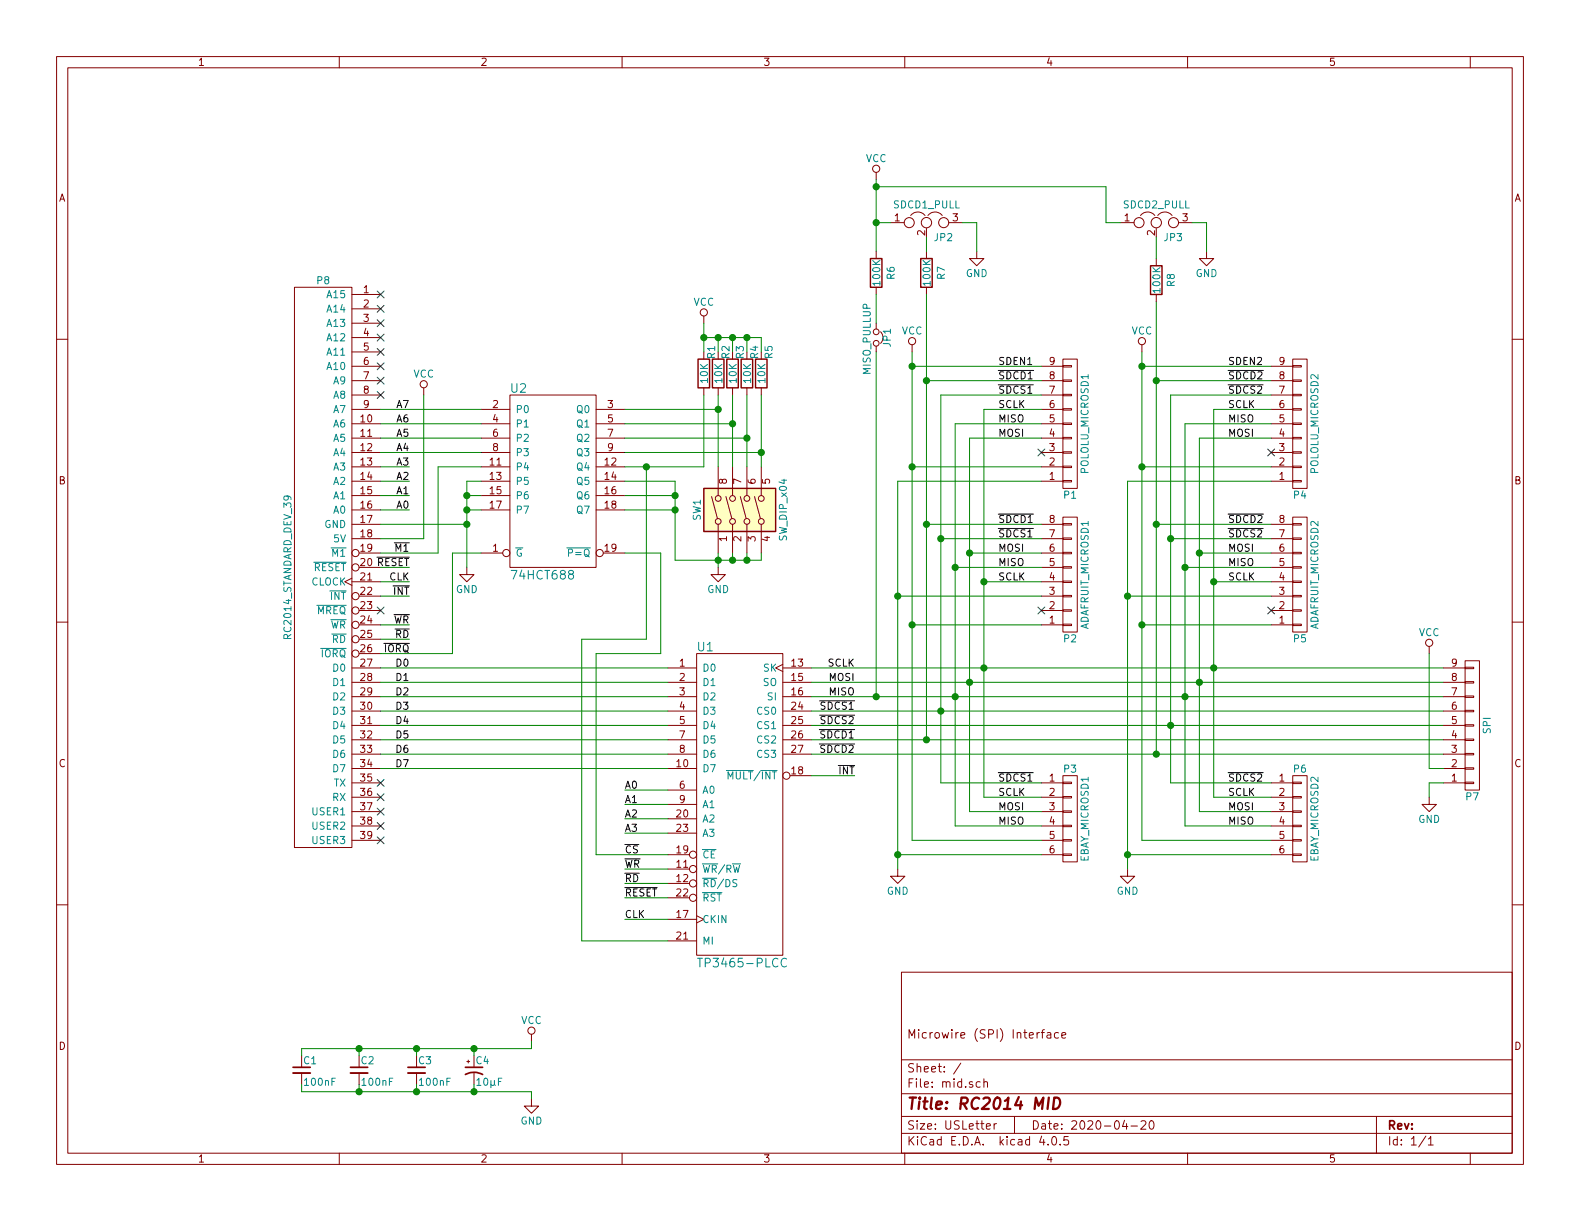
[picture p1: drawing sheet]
EESchema Schematic File Version 2
LIBS:power
LIBS:device
LIBS:transistors
LIBS:conn
LIBS:linear
LIBS:regul
LIBS:74xx
LIBS:cmos4000
LIBS:adc-dac
LIBS:memory
LIBS:xilinx
LIBS:microcontrollers
LIBS:dsp
LIBS:microchip
LIBS:analog_switches
LIBS:motorola
LIBS:texas
LIBS:intel
LIBS:audio
LIBS:interface
LIBS:digital-audio
LIBS:philips
LIBS:display
LIBS:cypress
LIBS:siliconi
LIBS:opto
LIBS:atmel
LIBS:contrib
LIBS:valves
LIBS:bob
LIBS:Switch
LIBS:my_components
LIBS:mid-cache
EELAYER 25 0
EELAYER END
$Descr USLetter 11000 8500
encoding utf-8
Sheet 1 1
Title "RC2014 MID"
Date "2020-04-20"
Rev ""
Comp ""
Comment1 "Microwire (SPI) Interface"
Comment2 ""
Comment3 ""
Comment4 ""
$EndDescr
$Comp
L RC2014_STANDARD_DEV_39 P8
U 1 1
P 2250 3950
F 0 "P8" H 2250 5950 50  0000 C CNN
F 1 "RC2014_STANDARD_DEV_39" V 2000 3950 50  0000 C CNN
F 2 "Connector_PinHeader_2.54mm:PinHeader_1x39_P2.54mm_Vertical" H 2250 3950 50  0001 C CNN
F 3 "" H 2250 3950 50  0000 C CNN
	1    2250 3950
	1    0    0    -1  
$EndComp
$Comp
L 74HCT688 U2
U 1 1
P 3850 3350
F 0 "U2" H 3550 4000 60  0000 L CNN
F 1 "74HCT688" H 3550 2700 60  0000 L CNN
F 2 "Package_DIP:DIP-20_W7.62mm_Socket" H 3850 3350 60  0001 C CNN
F 3 "" H 3850 3350 60  0001 C CNN
	1    3850 3350
	1    0    0    -1  
$EndComp
$Comp
L SW_DIP_x04 SW1
U 1 1
P 5200 3550
F 0 "SW1" H 5200 3900 50  0000 C CNN
F 1 "SW_DIP_x04" H 5200 3300 50  0000 C CNN
F 2 "Button_Switch_THT:SW_DIP_SPSTx04_Piano_CTS_Series194-4MSTN_W7.62mm_P2.54mm" H 5200 3550 50  0001 C CNN
F 3 "" H 5200 3550 50  0001 C CNN
	1    5200 3550
	0    -1   -1   0   
$EndComp
$Comp
L CONN_01X08 P2
U 1 1
P 7450 4000
F 0 "P2" H 7450 4450 50  0000 C CNN
F 1 "ADAFRUIT_MICROSD1" V 7550 4000 50  0000 C CNN
F 2 "Connector_PinHeader_2.54mm:PinHeader_1x08_P2.54mm_Vertical" H 7450 4000 50  0001 C CNN
F 3 "" H 7450 4000 50  0000 C CNN
	1    7450 4000
	1    0    0    1   
$EndComp
$Comp
L TP3465-PLCC U1
U 1 1
P 5150 5600
F 0 "U1" H 4850 6700 60  0000 L CNN
F 1 "TP3465-PLCC" H 4850 4500 60  0000 L CNN
F 2 "Package_LCC:PLCC-28_THT-Socket" H 5150 5250 60  0001 C CNN
F 3 "" H 5150 5250 60  0001 C CNN
	1    5150 5600
	1    0    0    -1  
$EndComp
$Comp
L R R2
U 1 1
P 5000 2600
F 0 "R2" V 5050 2700 50  0000 L CNN
F 1 "10K" V 5000 2600 50  0000 C CNN
F 2 "Resistor_THT:R_Axial_DIN0207_L6.3mm_D2.5mm_P7.62mm_Horizontal" V 4930 2600 50  0001 C CNN
F 3 "" H 5000 2600 50  0000 C CNN
	1    5000 2600
	1    0    0    -1  
$EndComp
NoConn ~ 2650 2050
NoConn ~ 2650 2150
NoConn ~ 2650 2250
NoConn ~ 2650 2350
NoConn ~ 2650 2450
NoConn ~ 2650 2550
NoConn ~ 2650 2650
NoConn ~ 2650 2750
$Comp
L GND #PWR01
U 1 1
P 3250 3950
F 0 "#PWR01" H 3250 3700 50  0001 C CNN
F 1 "GND" H 3250 3800 50  0000 C CNN
F 2 "" H 3250 3950 50  0000 C CNN
F 3 "" H 3250 3950 50  0000 C CNN
	1    3250 3950
	1    0    0    -1  
$EndComp
$Comp
L VCC #PWR02
U 1 1
P 2950 2750
F 0 "#PWR02" H 2950 2600 50  0001 C CNN
F 1 "VCC" H 2950 2900 50  0000 C CNN
F 2 "" H 2950 2750 50  0000 C CNN
F 3 "" H 2950 2750 50  0000 C CNN
	1    2950 2750
	1    0    0    -1  
$EndComp
Text Label 2850 2850 2    50   ~ 0
A7
Text Label 2850 2950 2    50   ~ 0
A6
Text Label 2850 3050 2    50   ~ 0
A5
Text Label 2850 3150 2    50   ~ 0
A4
Text Label 2850 3250 2    50   ~ 0
A3
Text Label 2850 3350 2    50   ~ 0
A2
Text Label 2850 3450 2    50   ~ 0
A1
Text Label 2850 3550 2    50   ~ 0
A0
Text Label 2850 3850 2    50   ~ 0
~M1
Text Label 2850 3950 2    50   ~ 0
~RESET
Text Label 2850 4050 2    50   ~ 0
CLK
Text Label 2850 4150 2    50   ~ 0
~INT
NoConn ~ 2650 4250
Text Label 2850 4350 2    50   ~ 0
~WR
Text Label 2850 4450 2    50   ~ 0
~RD
Text Label 2850 4550 2    50   ~ 0
~IORQ
Text Label 2850 4650 2    50   ~ 0
D0
Text Label 2850 4750 2    50   ~ 0
D1
Text Label 2850 4850 2    50   ~ 0
D2
Text Label 2850 4950 2    50   ~ 0
D3
Text Label 2850 5050 2    50   ~ 0
D4
Text Label 2850 5150 2    50   ~ 0
D5
Text Label 2850 5250 2    50   ~ 0
D6
Text Label 2850 5350 2    50   ~ 0
D7
NoConn ~ 2650 5450
NoConn ~ 2650 5550
NoConn ~ 2650 5650
NoConn ~ 2650 5750
NoConn ~ 2650 5850
$Comp
L GND #PWR03
U 1 1
P 5000 3950
F 0 "#PWR03" H 5000 3700 50  0001 C CNN
F 1 "GND" H 5000 3800 50  0000 C CNN
F 2 "" H 5000 3950 50  0000 C CNN
F 3 "" H 5000 3950 50  0000 C CNN
	1    5000 3950
	1    0    0    -1  
$EndComp
$Comp
L VCC #PWR04
U 1 1
P 4900 2250
F 0 "#PWR04" H 4900 2100 50  0001 C CNN
F 1 "VCC" H 4900 2400 50  0000 C CNN
F 2 "" H 4900 2250 50  0000 C CNN
F 3 "" H 4900 2250 50  0000 C CNN
	1    4900 2250
	1    0    0    -1  
$EndComp
$Comp
L R R1
U 1 1
P 4900 2600
F 0 "R1" V 4950 2700 50  0000 L CNN
F 1 "10K" V 4900 2600 50  0000 C CNN
F 2 "Resistor_THT:R_Axial_DIN0207_L6.3mm_D2.5mm_P7.62mm_Horizontal" V 4830 2600 50  0001 C CNN
F 3 "" H 4900 2600 50  0000 C CNN
	1    4900 2600
	1    0    0    -1  
$EndComp
$Comp
L R R3
U 1 1
P 5100 2600
F 0 "R3" V 5150 2700 50  0000 L CNN
F 1 "10K" V 5100 2600 50  0000 C CNN
F 2 "Resistor_THT:R_Axial_DIN0207_L6.3mm_D2.5mm_P7.62mm_Horizontal" V 5030 2600 50  0001 C CNN
F 3 "" H 5100 2600 50  0000 C CNN
	1    5100 2600
	1    0    0    -1  
$EndComp
$Comp
L R R4
U 1 1
P 5200 2600
F 0 "R4" V 5250 2700 50  0000 L CNN
F 1 "10K" V 5200 2600 50  0000 C CNN
F 2 "Resistor_THT:R_Axial_DIN0207_L6.3mm_D2.5mm_P7.62mm_Horizontal" V 5130 2600 50  0001 C CNN
F 3 "" H 5200 2600 50  0000 C CNN
	1    5200 2600
	1    0    0    -1  
$EndComp
$Comp
L R R5
U 1 1
P 5300 2600
F 0 "R5" V 5350 2700 50  0000 L CNN
F 1 "10K" V 5300 2600 50  0000 C CNN
F 2 "Resistor_THT:R_Axial_DIN0207_L6.3mm_D2.5mm_P7.62mm_Horizontal" V 5230 2600 50  0001 C CNN
F 3 "" H 5300 2600 50  0000 C CNN
	1    5300 2600
	1    0    0    -1  
$EndComp
Text Label 4350 6050 0    50   ~ 0
~WR
Text Label 4350 6150 0    50   ~ 0
~RD
Text Label 4350 6250 0    50   ~ 0
~RESET
Text Label 4350 5500 0    50   ~ 0
A0
Text Label 4350 5600 0    50   ~ 0
A1
Text Label 4350 5700 0    50   ~ 0
A2
Text Label 4350 5800 0    50   ~ 0
A3
Text Label 4350 5950 0    50   ~ 0
~CS
Text Label 4350 6400 0    50   ~ 0
CLK
Text Label 5950 4650 2    50   ~ 0
SCLK
Text Label 5950 4750 2    50   ~ 0
MOSI
Text Label 5950 4850 2    50   ~ 0
MISO
Text Label 5950 4950 2    50   ~ 0
~SDCS1
Text Label 5950 5050 2    50   ~ 0
~SDCS2
Text Label 5950 5150 2    50   ~ 0
~SDCD1
Text Label 5950 5250 2    50   ~ 0
~SDCD2
Text Label 5950 5400 2    50   ~ 0
~INT
$Comp
L R R7
U 1 1
P 6450 1900
F 0 "R7" V 6550 1900 50  0000 C CNN
F 1 "100K" V 6450 1900 50  0000 C CNN
F 2 "Resistor_THT:R_Axial_DIN0207_L6.3mm_D2.5mm_P7.62mm_Horizontal" V 6380 1900 50  0001 C CNN
F 3 "" H 6450 1900 50  0000 C CNN
	1    6450 1900
	1    0    0    -1  
$EndComp
$Comp
L Jumper_NC_Dual JP2
U 1 1
P 6450 1550
F 0 "JP2" H 6500 1450 50  0000 L CNN
F 1 "SDCD1_PULL" H 6450 1650 50  0000 C BNN
F 2 "Connector_PinHeader_2.54mm:PinHeader_1x03_P2.54mm_Vertical" H 6450 1550 50  0001 C CNN
F 3 "" H 6450 1550 50  0000 C CNN
	1    6450 1550
	1    0    0    -1  
$EndComp
$Comp
L CONN_01X06 P3
U 1 1
P 7450 5700
F 0 "P3" H 7450 6050 50  0000 C CNN
F 1 "EBAY_MICROSD1" V 7550 5700 50  0000 C CNN
F 2 "Connector_PinHeader_2.54mm:PinHeader_1x06_P2.54mm_Vertical" H 7450 5700 50  0001 C CNN
F 3 "" H 7450 5700 50  0000 C CNN
	1    7450 5700
	1    0    0    -1  
$EndComp
$Comp
L CONN_01X09 P4
U 1 1
P 9050 2950
F 0 "P4" H 9050 3450 50  0000 C CNN
F 1 "POLOLU_MICROSD2" V 9150 2950 50  0000 C CNN
F 2 "Connector_PinHeader_2.54mm:PinHeader_1x09_P2.54mm_Vertical" H 9050 2950 50  0001 C CNN
F 3 "" H 9050 2950 50  0000 C CNN
	1    9050 2950
	1    0    0    1   
$EndComp
$Comp
L CONN_01X09 P1
U 1 1
P 7450 2950
F 0 "P1" H 7450 3450 50  0000 C CNN
F 1 "POLOLU_MICROSD1" V 7550 2950 50  0000 C CNN
F 2 "Connector_PinHeader_2.54mm:PinHeader_1x09_P2.54mm_Vertical" H 7450 2950 50  0001 C CNN
F 3 "" H 7450 2950 50  0000 C CNN
	1    7450 2950
	1    0    0    1   
$EndComp
$Comp
L CONN_01X08 P5
U 1 1
P 9050 4000
F 0 "P5" H 9050 4450 50  0000 C CNN
F 1 "ADAFRUIT_MICROSD2" V 9150 4000 50  0000 C CNN
F 2 "Connector_PinHeader_2.54mm:PinHeader_1x08_P2.54mm_Vertical" H 9050 4000 50  0001 C CNN
F 3 "" H 9050 4000 50  0000 C CNN
	1    9050 4000
	1    0    0    1   
$EndComp
$Comp
L CONN_01X06 P6
U 1 1
P 9050 5700
F 0 "P6" H 9050 6050 50  0000 C CNN
F 1 "EBAY_MICROSD2" V 9150 5700 50  0000 C CNN
F 2 "Connector_PinHeader_2.54mm:PinHeader_1x06_P2.54mm_Vertical" H 9050 5700 50  0001 C CNN
F 3 "" H 9050 5700 50  0000 C CNN
	1    9050 5700
	1    0    0    -1  
$EndComp
Text Label 6950 3050 0    50   ~ 0
MOSI
Text Label 6950 2950 0    50   ~ 0
MISO
Text Label 6950 2850 0    50   ~ 0
SCLK
Text Label 6950 2750 0    50   ~ 0
~SDCS1
Text Label 6950 2650 0    50   ~ 0
~SDCD1
Text Label 6950 2550 0    50   ~ 0
SDEN1
NoConn ~ 7250 3150
NoConn ~ 8850 3150
Text Label 8550 2550 0    50   ~ 0
SDEN2
Text Label 8550 2650 0    50   ~ 0
~SDCD2
Text Label 8550 2750 0    50   ~ 0
~SDCS2
Text Label 8550 2850 0    50   ~ 0
SCLK
Text Label 8550 2950 0    50   ~ 0
MISO
Text Label 8550 3050 0    50   ~ 0
MOSI
Text Label 6950 3650 0    50   ~ 0
~SDCD1
Text Label 6950 3750 0    50   ~ 0
~SDCS1
Text Label 6950 3850 0    50   ~ 0
MOSI
Text Label 6950 3950 0    50   ~ 0
MISO
Text Label 6950 4050 0    50   ~ 0
SCLK
NoConn ~ 7250 4250
Text Label 8550 3650 0    50   ~ 0
~SDCD2
Text Label 8550 3750 0    50   ~ 0
~SDCS2
Text Label 8550 3850 0    50   ~ 0
MOSI
Text Label 8550 3950 0    50   ~ 0
MISO
Text Label 8550 4050 0    50   ~ 0
SCLK
Text Label 6950 5450 0    50   ~ 0
~SDCS1
Text Label 6950 5550 0    50   ~ 0
SCLK
Text Label 6950 5650 0    50   ~ 0
MOSI
Text Label 6950 5750 0    50   ~ 0
MISO
Text Label 8550 5450 0    50   ~ 0
~SDCS2
Text Label 8550 5550 0    50   ~ 0
SCLK
Text Label 8550 5650 0    50   ~ 0
MOSI
Text Label 8550 5750 0    50   ~ 0
MISO
$Comp
L VCC #PWR05
U 1 1
P 7950 2450
F 0 "#PWR05" H 7950 2300 50  0001 C CNN
F 1 "VCC" H 7950 2600 50  0000 C CNN
F 2 "" H 7950 2450 50  0000 C CNN
F 3 "" H 7950 2450 50  0000 C CNN
	1    7950 2450
	1    0    0    -1  
$EndComp
$Comp
L GND #PWR06
U 1 1
P 7850 6050
F 0 "#PWR06" H 7850 5800 50  0001 C CNN
F 1 "GND" H 7850 5900 50  0000 C CNN
F 2 "" H 7850 6050 50  0000 C CNN
F 3 "" H 7850 6050 50  0000 C CNN
	1    7850 6050
	1    0    0    -1  
$EndComp
NoConn ~ 8850 4250
$Comp
L GND #PWR07
U 1 1
P 6250 6050
F 0 "#PWR07" H 6250 5800 50  0001 C CNN
F 1 "GND" H 6250 5900 50  0000 C CNN
F 2 "" H 6250 6050 50  0000 C CNN
F 3 "" H 6250 6050 50  0000 C CNN
	1    6250 6050
	1    0    0    -1  
$EndComp
$Comp
L VCC #PWR08
U 1 1
P 6350 2450
F 0 "#PWR08" H 6350 2300 50  0001 C CNN
F 1 "VCC" H 6350 2600 50  0000 C CNN
F 2 "" H 6350 2450 50  0000 C CNN
F 3 "" H 6350 2450 50  0000 C CNN
	1    6350 2450
	1    0    0    -1  
$EndComp
$Comp
L VCC #PWR09
U 1 1
P 6100 1250
F 0 "#PWR09" H 6100 1100 50  0001 C CNN
F 1 "VCC" H 6100 1400 50  0000 C CNN
F 2 "" H 6100 1250 50  0000 C CNN
F 3 "" H 6100 1250 50  0000 C CNN
	1    6100 1250
	1    0    0    -1  
$EndComp
$Comp
L GND #PWR010
U 1 1
P 6800 1750
F 0 "#PWR010" H 6800 1500 50  0001 C CNN
F 1 "GND" H 6800 1600 50  0000 C CNN
F 2 "" H 6800 1750 50  0000 C CNN
F 3 "" H 6800 1750 50  0000 C CNN
	1    6800 1750
	1    0    0    -1  
$EndComp
$Comp
L Jumper_NC_Small JP1
U 1 1
P 6100 2350
F 0 "JP1" H 6100 2430 50  0000 C CNN
F 1 "MISO_PULLUP" H 6110 2290 50  0000 C CNN
F 2 "Connector_PinHeader_2.54mm:PinHeader_1x02_P2.54mm_Vertical" H 6100 2350 50  0001 C CNN
F 3 "" H 6100 2350 50  0000 C CNN
	1    6100 2350
	0    1    1    0   
$EndComp
$Comp
L R R6
U 1 1
P 6100 1900
F 0 "R6" V 6200 1900 50  0000 C CNN
F 1 "100K" V 6100 1900 50  0000 C CNN
F 2 "Resistor_THT:R_Axial_DIN0207_L6.3mm_D2.5mm_P7.62mm_Horizontal" V 6030 1900 50  0001 C CNN
F 3 "" H 6100 1900 50  0000 C CNN
	1    6100 1900
	1    0    0    -1  
$EndComp
Wire Wire Line
	3350 3850 3150 3850
Wire Wire Line
	3150 3850 3150 4550
Wire Wire Line
	3150 4550 2650 4550
Wire Wire Line
	3250 3950 3250 3350
Wire Wire Line
	3250 3350 3350 3350
Wire Wire Line
	3350 3450 3250 3450
Connection ~ 3250 3450
Wire Wire Line
	3350 3550 3250 3550
Connection ~ 3250 3550
Wire Wire Line
	3350 3250 3050 3250
Wire Wire Line
	3050 3250 3050 3850
Wire Wire Line
	3050 3850 2650 3850
Wire Wire Line
	3350 3150 2650 3150
Wire Wire Line
	3350 3050 2650 3050
Wire Wire Line
	3350 2950 2650 2950
Wire Wire Line
	3350 2850 2650 2850
Wire Wire Line
	2950 2750 2950 3750
Wire Wire Line
	2950 3750 2650 3750
Wire Wire Line
	2650 3650 3250 3650
Connection ~ 3250 3650
Wire Wire Line
	2650 3250 2850 3250
Wire Wire Line
	2850 3350 2650 3350
Wire Wire Line
	2850 3450 2650 3450
Wire Wire Line
	2850 3550 2650 3550
Wire Wire Line
	2650 3950 2850 3950
Wire Wire Line
	2850 4050 2650 4050
Wire Wire Line
	2650 4150 2850 4150
Wire Wire Line
	2650 4650 4650 4650
Wire Wire Line
	4650 4750 2650 4750
Wire Wire Line
	2650 4850 4650 4850
Wire Wire Line
	4650 4950 2650 4950
Wire Wire Line
	2650 5050 4650 5050
Wire Wire Line
	4650 5150 2650 5150
Wire Wire Line
	2650 5250 4650 5250
Wire Wire Line
	4650 5350 2650 5350
Wire Wire Line
	5000 3850 5000 3950
Wire Wire Line
	4700 3900 5300 3900
Wire Wire Line
	5100 3900 5100 3850
Connection ~ 5000 3900
Wire Wire Line
	5200 3900 5200 3850
Connection ~ 5100 3900
Wire Wire Line
	5300 3900 5300 3850
Connection ~ 5200 3900
Wire Wire Line
	4900 2450 4900 2250
Wire Wire Line
	4900 2350 5300 2350
Wire Wire Line
	5300 2350 5300 2450
Connection ~ 4900 2350
Wire Wire Line
	5200 2450 5200 2350
Connection ~ 5200 2350
Wire Wire Line
	5100 2450 5100 2350
Connection ~ 5100 2350
Wire Wire Line
	5000 2450 5000 2350
Connection ~ 5000 2350
Wire Wire Line
	4900 2750 4900 3250
Wire Wire Line
	4900 3250 4350 3250
Wire Wire Line
	5000 3250 5000 2750
Wire Wire Line
	5100 3250 5100 2750
Wire Wire Line
	5200 3250 5200 2750
Wire Wire Line
	5300 3250 5300 2750
Wire Wire Line
	4350 2850 5000 2850
Connection ~ 5000 2850
Wire Wire Line
	4350 2950 5100 2950
Connection ~ 5100 2950
Wire Wire Line
	4350 3050 5200 3050
Connection ~ 5200 3050
Wire Wire Line
	4350 3150 5300 3150
Connection ~ 5300 3150
Wire Wire Line
	2650 4350 2850 4350
Wire Wire Line
	2650 4450 2850 4450
Wire Wire Line
	4350 3350 4700 3350
Wire Wire Line
	4700 3350 4700 3900
Wire Wire Line
	4350 3450 4700 3450
Connection ~ 4700 3450
Wire Wire Line
	4350 3550 4700 3550
Connection ~ 4700 3550
Wire Wire Line
	4650 5500 4350 5500
Wire Wire Line
	4650 5600 4350 5600
Wire Wire Line
	4650 5700 4350 5700
Wire Wire Line
	4650 5800 4350 5800
Wire Wire Line
	4150 4550 4150 5950
Wire Wire Line
	4150 5950 4650 5950
Wire Wire Line
	4650 6050 4350 6050
Wire Wire Line
	4650 6150 4350 6150
Wire Wire Line
	4650 6250 4350 6250
Wire Wire Line
	4350 3850 4600 3850
Wire Wire Line
	4600 3850 4600 4550
Wire Wire Line
	4600 4550 4150 4550
Wire Wire Line
	4500 3250 4500 4450
Wire Wire Line
	4500 4450 4050 4450
Wire Wire Line
	4050 4450 4050 6550
Wire Wire Line
	4050 6550 4650 6550
Connection ~ 4500 3250
Wire Wire Line
	4650 6400 4350 6400
Wire Wire Line
	5650 5400 5950 5400
Wire Wire Line
	5650 4650 10050 4650
Wire Wire Line
	8450 2850 8450 5550
Wire Wire Line
	8450 2850 8850 2850
Wire Wire Line
	8850 4050 8450 4050
Connection ~ 8450 4050
Wire Wire Line
	8450 5550 8850 5550
Connection ~ 8450 4650
Wire Wire Line
	5650 4750 10050 4750
Wire Wire Line
	8350 3050 8350 5650
Wire Wire Line
	8350 3050 8850 3050
Wire Wire Line
	8850 3850 8350 3850
Connection ~ 8350 3850
Wire Wire Line
	8350 5650 8850 5650
Connection ~ 8350 4750
Wire Wire Line
	5650 4850 10050 4850
Wire Wire Line
	8250 2950 8250 5750
Wire Wire Line
	8250 2950 8850 2950
Wire Wire Line
	8850 3950 8250 3950
Connection ~ 8250 3950
Wire Wire Line
	8250 5750 8850 5750
Connection ~ 8250 4850
Wire Wire Line
	5650 5050 10050 5050
Wire Wire Line
	8150 2750 8150 5450
Wire Wire Line
	8150 2750 8850 2750
Wire Wire Line
	8850 3750 8150 3750
Connection ~ 8150 3750
Wire Wire Line
	8150 5450 8850 5450
Connection ~ 8150 5050
Wire Wire Line
	5650 5250 10050 5250
Wire Wire Line
	8050 2100 8050 5250
Wire Wire Line
	8050 2650 8850 2650
Wire Wire Line
	8850 3650 8050 3650
Connection ~ 8050 3650
Wire Wire Line
	7250 2850 6850 2850
Wire Wire Line
	6850 2850 6850 5550
Connection ~ 6850 4650
Wire Wire Line
	7250 4050 6850 4050
Connection ~ 6850 4050
Wire Wire Line
	6850 5550 7250 5550
Wire Wire Line
	7250 3050 6750 3050
Wire Wire Line
	6750 3050 6750 5650
Connection ~ 6750 4750
Wire Wire Line
	6750 5650 7250 5650
Wire Wire Line
	7250 3850 6750 3850
Connection ~ 6750 3850
Wire Wire Line
	7250 2950 6650 2950
Wire Wire Line
	6650 2950 6650 5750
Connection ~ 6650 4850
Wire Wire Line
	7250 3950 6650 3950
Connection ~ 6650 3950
Wire Wire Line
	6650 5750 7250 5750
Wire Wire Line
	7250 2750 6550 2750
Wire Wire Line
	6550 2750 6550 5450
Wire Wire Line
	5650 4950 10050 4950
Wire Wire Line
	7250 3750 6550 3750
Connection ~ 6550 3750
Wire Wire Line
	6550 5450 7250 5450
Connection ~ 6550 4950
Wire Wire Line
	7250 3650 6450 3650
Wire Wire Line
	6450 2050 6450 5150
Wire Wire Line
	5650 5150 10050 5150
Wire Wire Line
	7250 2650 6450 2650
Connection ~ 6450 3650
Wire Wire Line
	8850 2550 7950 2550
Wire Wire Line
	7950 2450 7950 5850
Wire Wire Line
	7950 3250 8850 3250
Connection ~ 7950 2550
Wire Wire Line
	7950 4350 8850 4350
Connection ~ 7950 3250
Wire Wire Line
	7950 5850 8850 5850
Connection ~ 7950 4350
Wire Wire Line
	8850 3350 7850 3350
Wire Wire Line
	7850 3350 7850 6050
Wire Wire Line
	8850 4150 7850 4150
Connection ~ 7850 4150
Wire Wire Line
	8850 5950 7850 5950
Connection ~ 7850 5950
Wire Wire Line
	7250 2550 6350 2550
Wire Wire Line
	6350 2450 6350 5850
Wire Wire Line
	6350 3250 7250 3250
Connection ~ 6350 2550
Wire Wire Line
	7250 3350 6250 3350
Wire Wire Line
	6250 3350 6250 6050
Wire Wire Line
	7250 4150 6250 4150
Connection ~ 6250 4150
Wire Wire Line
	6350 4350 7250 4350
Connection ~ 6350 3250
Wire Wire Line
	6350 5850 7250 5850
Connection ~ 6350 4350
Wire Wire Line
	7250 5950 6250 5950
Connection ~ 6250 5950
Wire Wire Line
	6100 2450 6100 4850
Connection ~ 6100 4850
Wire Wire Line
	6100 2250 6100 2050
Wire Wire Line
	6100 1750 6100 1250
Wire Wire Line
	6200 1550 6100 1550
Connection ~ 6100 1550
Wire Wire Line
	6450 1650 6450 1750
Connection ~ 6450 2650
Wire Wire Line
	6700 1550 6800 1550
Wire Wire Line
	6800 1550 6800 1750
$Comp
L R R8
U 1 1
P 8050 1950
F 0 "R8" V 8150 1950 50  0000 C CNN
F 1 "100K" V 8050 1950 50  0000 C CNN
F 2 "Resistor_THT:R_Axial_DIN0207_L6.3mm_D2.5mm_P7.62mm_Horizontal" V 7980 1950 50  0001 C CNN
F 3 "" H 8050 1950 50  0000 C CNN
	1    8050 1950
	1    0    0    -1  
$EndComp
$Comp
L Jumper_NC_Dual JP3
U 1 1
P 8050 1550
F 0 "JP3" H 8100 1450 50  0000 L CNN
F 1 "SDCD2_PULL" H 8050 1650 50  0000 C BNN
F 2 "Connector_PinHeader_2.54mm:PinHeader_1x03_P2.54mm_Vertical" H 8050 1550 50  0001 C CNN
F 3 "" H 8050 1550 50  0000 C CNN
	1    8050 1550
	1    0    0    -1  
$EndComp
$Comp
L GND #PWR011
U 1 1
P 8400 1750
F 0 "#PWR011" H 8400 1500 50  0001 C CNN
F 1 "GND" H 8400 1600 50  0000 C CNN
F 2 "" H 8400 1750 50  0000 C CNN
F 3 "" H 8400 1750 50  0000 C CNN
	1    8400 1750
	1    0    0    -1  
$EndComp
Connection ~ 8050 2650
Wire Wire Line
	8050 1800 8050 1650
Wire Wire Line
	7800 1550 7700 1550
Wire Wire Line
	7700 1550 7700 1300
Wire Wire Line
	7700 1300 6100 1300
Connection ~ 6100 1300
Wire Wire Line
	8300 1550 8400 1550
Wire Wire Line
	8400 1550 8400 1750
$Comp
L CP1_Small C4
U 1 1
P 3300 7450
F 0 "C4" H 3310 7520 50  0000 L CNN
F 1 "10µF" H 3310 7370 50  0000 L CNN
F 2 "Capacitor_THT:CP_Radial_D5.0mm_P2.00mm" H 3300 7450 50  0001 C CNN
F 3 "" H 3300 7450 50  0000 C CNN
	1    3300 7450
	1    0    0    -1  
$EndComp
$Comp
L C_Small C2
U 1 1
P 2500 7450
F 0 "C2" H 2510 7520 50  0000 L CNN
F 1 "100nF" H 2510 7370 50  0000 L CNN
F 2 "Capacitor_THT:C_Rect_L4.6mm_W2.0mm_P2.50mm_MKS02_FKP02" H 2500 7450 50  0001 C CNN
F 3 "" H 2500 7450 50  0000 C CNN
	1    2500 7450
	1    0    0    -1  
$EndComp
$Comp
L C_Small C3
U 1 1
P 2900 7450
F 0 "C3" H 2910 7520 50  0000 L CNN
F 1 "100nF" H 2910 7370 50  0000 L CNN
F 2 "Capacitor_THT:C_Rect_L4.6mm_W2.0mm_P2.50mm_MKS02_FKP02" H 2900 7450 50  0001 C CNN
F 3 "" H 2900 7450 50  0000 C CNN
	1    2900 7450
	1    0    0    -1  
$EndComp
$Comp
L C_Small C1
U 1 1
P 2100 7450
F 0 "C1" H 2110 7520 50  0000 L CNN
F 1 "100nF" H 2110 7370 50  0000 L CNN
F 2 "Capacitor_THT:C_Rect_L4.6mm_W2.0mm_P2.50mm_MKS02_FKP02" H 2100 7450 50  0001 C CNN
F 3 "" H 2100 7450 50  0000 C CNN
	1    2100 7450
	1    0    0    -1  
$EndComp
$Comp
L VCC #PWR012
U 1 1
P 3700 7250
F 0 "#PWR012" H 3700 7100 50  0001 C CNN
F 1 "VCC" H 3700 7400 50  0000 C CNN
F 2 "" H 3700 7250 50  0000 C CNN
F 3 "" H 3700 7250 50  0000 C CNN
	1    3700 7250
	1    0    0    -1  
$EndComp
$Comp
L GND #PWR013
U 1 1
P 3700 7650
F 0 "#PWR013" H 3700 7400 50  0001 C CNN
F 1 "GND" H 3700 7500 50  0000 C CNN
F 2 "" H 3700 7650 50  0000 C CNN
F 3 "" H 3700 7650 50  0000 C CNN
	1    3700 7650
	1    0    0    -1  
$EndComp
Wire Wire Line
	3700 7250 3700 7300
Wire Wire Line
	3700 7300 2100 7300
Wire Wire Line
	2100 7300 2100 7350
Wire Wire Line
	3700 7650 3700 7600
Wire Wire Line
	3700 7600 2100 7600
Wire Wire Line
	2100 7600 2100 7550
Wire Wire Line
	2500 7350 2500 7300
Connection ~ 2500 7300
Wire Wire Line
	2500 7550 2500 7600
Connection ~ 2500 7600
Wire Wire Line
	2900 7350 2900 7300
Connection ~ 2900 7300
Wire Wire Line
	2900 7550 2900 7600
Connection ~ 2900 7600
Wire Wire Line
	3300 7350 3300 7300
Connection ~ 3300 7300
Wire Wire Line
	3300 7550 3300 7600
Connection ~ 3300 7600
Connection ~ 6450 5150
Connection ~ 8050 5250
$Comp
L GND #PWR014
U 1 1
P 9950 5550
F 0 "#PWR014" H 9950 5300 50  0001 C CNN
F 1 "GND" H 9950 5400 50  0000 C CNN
F 2 "" H 9950 5550 50  0000 C CNN
F 3 "" H 9950 5550 50  0000 C CNN
	1    9950 5550
	1    0    0    -1  
$EndComp
$Comp
L CONN_01X09 P7
U 1 1
P 10250 5050
F 0 "P7" H 10250 5550 50  0000 C CNN
F 1 "SPI" V 10350 5050 50  0000 C CNN
F 2 "Connector_PinHeader_2.54mm:PinHeader_1x09_P2.54mm_Vertical" H 10250 5050 50  0001 C CNN
F 3 "" H 10250 5050 50  0000 C CNN
	1    10250 5050
	1    0    0    1   
$EndComp
$Comp
L VCC #PWR015
U 1 1
P 9950 4550
F 0 "#PWR015" H 9950 4400 50  0001 C CNN
F 1 "VCC" H 9950 4700 50  0000 C CNN
F 2 "" H 9950 4550 50  0000 C CNN
F 3 "" H 9950 4550 50  0000 C CNN
	1    9950 4550
	1    0    0    -1  
$EndComp
Wire Wire Line
	10050 5450 9950 5450
Wire Wire Line
	9950 5450 9950 5550
Wire Wire Line
	10050 5350 9950 5350
Wire Wire Line
	9950 5350 9950 4550
$EndSCHEMATC
